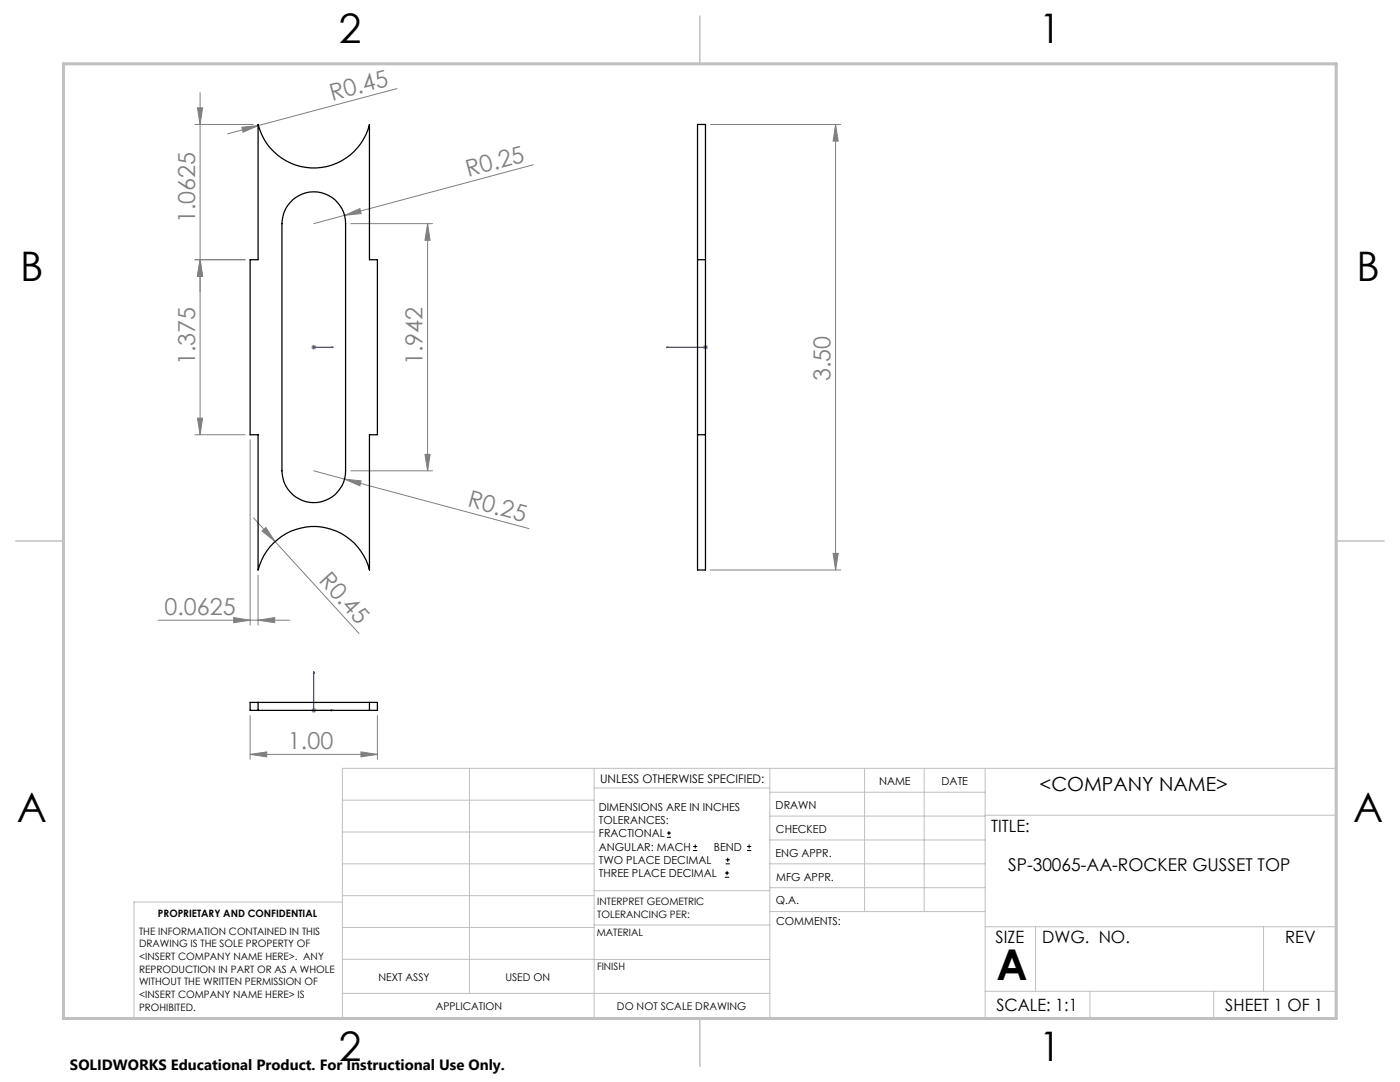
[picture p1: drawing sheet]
<svg xmlns="http://www.w3.org/2000/svg" width="279mm" height="216mm" viewBox="0 0 279 216" stroke-linecap="round" stroke-linejoin="round" font-family="sans-serif">
<g fill="none" stroke="#000" stroke-width=".2">
<path d="M133.1 167.1h.8M133.1 166.2h.8M133.5 165.8v.9M138.3 169.7h.8M138.3 168.9h.8M138.7 168.5v.8M144.7 175h.8M144.7 174.2h.8M144.8 172.4h.9M144.8 171.6h.9M145.1 173.8v.8M145.2 171.1v.9"/>
<path d="M149.1 169.7h.8M149.1 168.9h.8M149.5 168.5v.8"/>
</g>
<path d="M62.5 69.3h.2zM62.6 69.3h.1M62.6 69.3h3.9M66.5 69.3h-.4h.4M133 69.3h.4h-.4M133 69.3h7.8M140.7 69.3h.2zM140.8 69.3h.1M62.6 134l.1 .4h-.2zM62.6 134v7.7h3.9M66.1 141.7h.4l-.4 .2z" fill="none" stroke="#00f" stroke-width=".2"/>
<g fill="none" stroke="#808080" stroke-width=".2">
<path d="M39.9 18.5v68.2M79.2 17.7l-27.6 7.3M38.9 24.8h11.6M39.4 21.5h1l-.5 3.3zM48.3 25.4l3.3-.4-3.1 1.4zM51.6 25l-6.2 1.7M106.4 32.9l-37.6 10.1M141.8 24.8h26M166.8 24.8l.5 3.4h-1zM166.8 24.8v88.9M38.9 51.8h10M39.9 51.8l.5 3.3h-1z"/>
<path d="M68.8 43l3-1.4 .3 1zM68.8 43l-6.2 1.6M70 44.6h16.3M85.3 44.6l.5 3.3h-1zM85.3 44.6v49.3M62.1 69.3h1M62.3 68.9l.7 .7M62.6 68.8v1M63 68.9l-.7 .7M140.3 69.3h1M140.4 68.9l.7 .7M140.8 68.8v1"/>
<path d="M141.1 68.9l-.7 .7M38.9 86.7h10M39.4 83.4h1l-.5 3.3zM49.9 87.7v37M62.6 93.9l6.2 1.7M68.8 95.6l3.3 .4-.3 .9zM68.8 95.6l36.8 9.9M70 93.9h16.3M84.8 90.7h1l-.5 3.2zM50.6 103.4l21 23M51.5 114.7v10M52.3 106l.8-.7 1.8 2.8z"/>
<path d="M141.8 113.7h26M166.3 110.4h1l-.5 3.3zM31.5 123.8h26.4M46.6 123.2l3.3 .6-3.3 .4zM51.5 123.8l3.3-.6v1zM49.9 150.5l3.3-.5v1zM49.9 142.8v8.7M49.9 150.5h25.4M62.1 141.7h1M62.3 141.4l.7 .7M62.6 141.3v.9M63 141.4l-.7 .7"/>
<path d="M72 150l3.3 .5-3.3 .5zM75.3 142.8v8.7"/>
</g>
<g fill="none" stroke="#c0c0c0" stroke-width=".2">
<path d="M68.3 159.7h50.3M93.7 153.3v44.9M118.6 153.3v49.9M118.6 157.2h35M153.6 153.3v49.9M153.6 158.1h43M172.5 153.3v28.6M184.4 153.3v28.6M196.6 153.3v49.9M68.3 180h-41.6v23.2h240v-49.9h-198.4v49.9M68.3 166h50.3M68.3 178.7h50.3"/>
<path d="M68.3 172.4h50.3M118.6 177.7h35M153.6 162.8h43M153.6 177.1h43M153.6 172.4h43M153.6 167.6h43M196.6 162.7h70.1M68.3 198.2h85.3M68.3 191.4l85.3 .1M68.3 185.1h50.3M118.6 184.6h35M153.6 181.9h43"/>
<path d="M196.6 184.9h70.1M196.6 197.8h70.1M206.7 184.9v12.9M217.5 197.8v5.4M242.2 197.8v5.4M252.2 184.9v12.9"/>
</g>
<path d="M139.7 3.2v9.5M3.1 107.9h9.6M266.7 107.9h9.5M139.7 203.2v9.6" fill="none" stroke="#c0c0c0" stroke-width=".3"/>
<path d="M12.7 12.7h254v190.5h-254z" fill="none" stroke="#c0c0c0" stroke-width=".6"/>
<g fill="#00f">
<path d="M66.1 69.3h.4zM62.5 69.3h.2z"/>
<path d="M140.7 69.3h.2zM133 69.3h.4z"/>
<path d="M66.1 141.7h.4l-.4 .2zM62.6 134l.1 .4h-.2z"/>
</g>
<g fill="#808080">
<path d="M68.8 43l3-1.4 .3 1z"/>
<path d="M48.3 25.4l3.3-.4-3.1 1.4z"/>
<path d="M52.3 106l.8-.7 1.8 2.8z"/>
<path d="M68.8 95.6l3.3 .4-.3 .9z"/>
<path d="M51.5 123.8l3.3-.6v1zM46.6 123.2l3.3 .6-3.3 .4zM72 150l3.3 .5-3.3 .5zM49.9 150.5l3.3-.5v1z"/>
<path d="M39.4 83.4h1l-.5 3.3zM39.9 51.8l.5 3.3h-1z"/>
<path d="M39.4 21.5h1l-.5 3.3zM39.9 51.8l.5 3.3h-1zM85.3 44.6l.5 3.3h-1zM84.8 90.7h1l-.5 3.2zM166.8 24.8l.5 3.4h-1zM166.3 110.4h1l-.5 3.3z"/>
</g>
<path d="M51.5 24.8a11.4 11.4 0 0 0 11.1 8.7 11.4 11.4 0 0 0 11.1-8.7v27h1.6v34.9h-1.6v27a11.4 11.4 0 0 0-11.1-8.7 11.4 11.4 0 0 0-11.1 8.7v-27h-1.6v-34.9h1.6zM58.4 39.9a6.4 6.4 0 0 1 6.8-1.1 6.4 6.4 0 0 1 3.8 5.8v49.3a6.3 6.3 0 0 1-6.4 6.4 6.3 6.3 0 0 1-6.3-6.4v-49.3a6.4 6.4 0 0 1 2.1-4.7zM139.2 24.8h1.6v88.9h-1.6zM139.2 51.8h1.6M139.2 86.7h1.6M51.5 140.2h22.2M51.5 141.7h22.2M51.5 140.2v1.5M51.5 140.2h-1.6v1.5h1.6M73.7 140.2v1.5M73.7 140.2h1.6v1.5h-1.6" fill="none" stroke="#000" stroke-width=".25"/>
<text font-size="8.5" x="198.9" y="195.5">A</text>
<g font-size="8.1">
<text x="67.6" y="8.5">2</text>
<text x="207.3" y="8.5">1</text>
<text x="4" y="56.2">B</text>
<text x="270.7" y="56.2">B</text>
<text x="3.3" y="164.1">A</text>
<text x="270" y="164.1">A</text>
<text x="67.6" y="211.7">2</text>
<text x="207.3" y="211.7">1</text>
</g>
<g font-size="4.7" fill="#808080">
<text x="66.3" y="20.1" transform="rotate(-15 66.3 20.1)">R0.45</text>
<text x="93.4" y="35.3" transform="rotate(-15 93.4 35.3)">R0.25</text>
<text x="38.9" y="44.6" transform="rotate(-90 38.9 44.6)">1.0625</text>
<text x="38.9" y="72.9" transform="rotate(-90 38.9 72.9)">1.375</text>
<text x="84.3" y="72.9" transform="rotate(-90 84.3 72.9)">1.942</text>
<text x="165.8" y="76.1" transform="rotate(-90 165.8 76.1)">3.50</text>
<text x="93.2" y="101.1" transform="rotate(15 93.2 101.1)">R0.25</text>
<text x="63.5" y="116" transform="rotate(48 63.5 116)">R0.45</text>
<text x="32.8" y="122.7">0.0625</text>
<text x="57.5" y="149.5">1.00</text>
</g>
<text font-size="3.9" x="207.5" y="157.8">&lt;COMPANY NAME&gt;</text>
<text font-size="3.5" x="201.2" y="173.7">SP-30065-AA-ROCKER GUSSET TOP</text>
<g font-size="3.4">
<text x="197.8" y="166">TITLE:</text>
<text x="198.7" y="188.1">SIZE</text>
<text x="208" y="188.1">DWG. NO.</text>
<text x="256.5" y="188.2">REV</text>
<text x="198.8" y="201.7">SCALE: 1:1</text>
<text x="244.5" y="201.7">SHEET 1 OF 1</text>
</g>
<text font-size="3" x="14" y="213.5">SOLIDWORKS Educational Product. For Instructional Use Only.</text>
<text font-size="2.4" x="119.8" y="156.2">UNLESS OTHERWISE SPECIFIED:</text>
<g font-size="2.2">
<text x="119.5" y="161.8">DIMENSIONS ARE IN INCHES</text>
<text x="154.8" y="161.4">DRAWN</text>
<text x="175.4" y="156.6">NAME</text>
<text x="187.9" y="156.7">DATE</text>
<text x="119.5" y="164.4">TOLERANCES:</text>
<text x="119.5" y="167.1">FRACTIONAL</text>
<text x="154.9" y="166.3">CHECKED</text>
<text x="119.5" y="169.7">ANGULAR: MACH</text>
<text x="119.5" y="172.4">TWO PLACE DECIMAL</text>
<text x="142.5" y="169.7">BEND</text>
<text x="154.8" y="170.9">ENG APPR.</text>
<text x="119.5" y="175">THREE PLACE DECIMAL</text>
<text x="154.9" y="175.7">MFG APPR.</text>
<text x="154.9" y="180.4">Q.A.</text>
<text x="154.9" y="184.6">COMMENTS:</text>
</g>
<g font-size="2.1">
<text x="75.5" y="195.7">NEXT ASSY</text>
<text x="100.9" y="195.7">USED ON</text>
<text x="86.9" y="201.5">APPLICATION</text>
<text x="123.1" y="201.6">DO NOT SCALE DRAWING</text>
</g>
<g font-size="2">
<text x="31.5" y="182.9">PROPRIETARY AND CONFIDENTIAL</text>
<text x="119.2" y="180.6">INTERPRET GEOMETRIC</text>
<text x="119.2" y="183.1">TOLERANCING PER:</text>
<text x="27.8" y="186.5">THE INFORMATION CONTAINED IN THIS</text>
<text x="27.8" y="189">DRAWING IS THE SOLE PROPERTY OF</text>
<text x="27.8" y="191.6">&lt;INSERT COMPANY NAME HERE&gt;. ANY</text>
<text x="119.1" y="186.7">MATERIAL</text>
<text x="27.8" y="194.1">REPRODUCTION IN PART OR AS A WHOLE</text>
<text x="27.8" y="196.6">WITHOUT THE WRITTEN PERMISSION OF</text>
<text x="119.1" y="193.5">FINISH</text>
<text x="27.8" y="199.1">&lt;INSERT COMPANY NAME HERE&gt; IS</text>
<text x="27.8" y="201.7">PROHIBITED.</text>
</g>
</svg>
